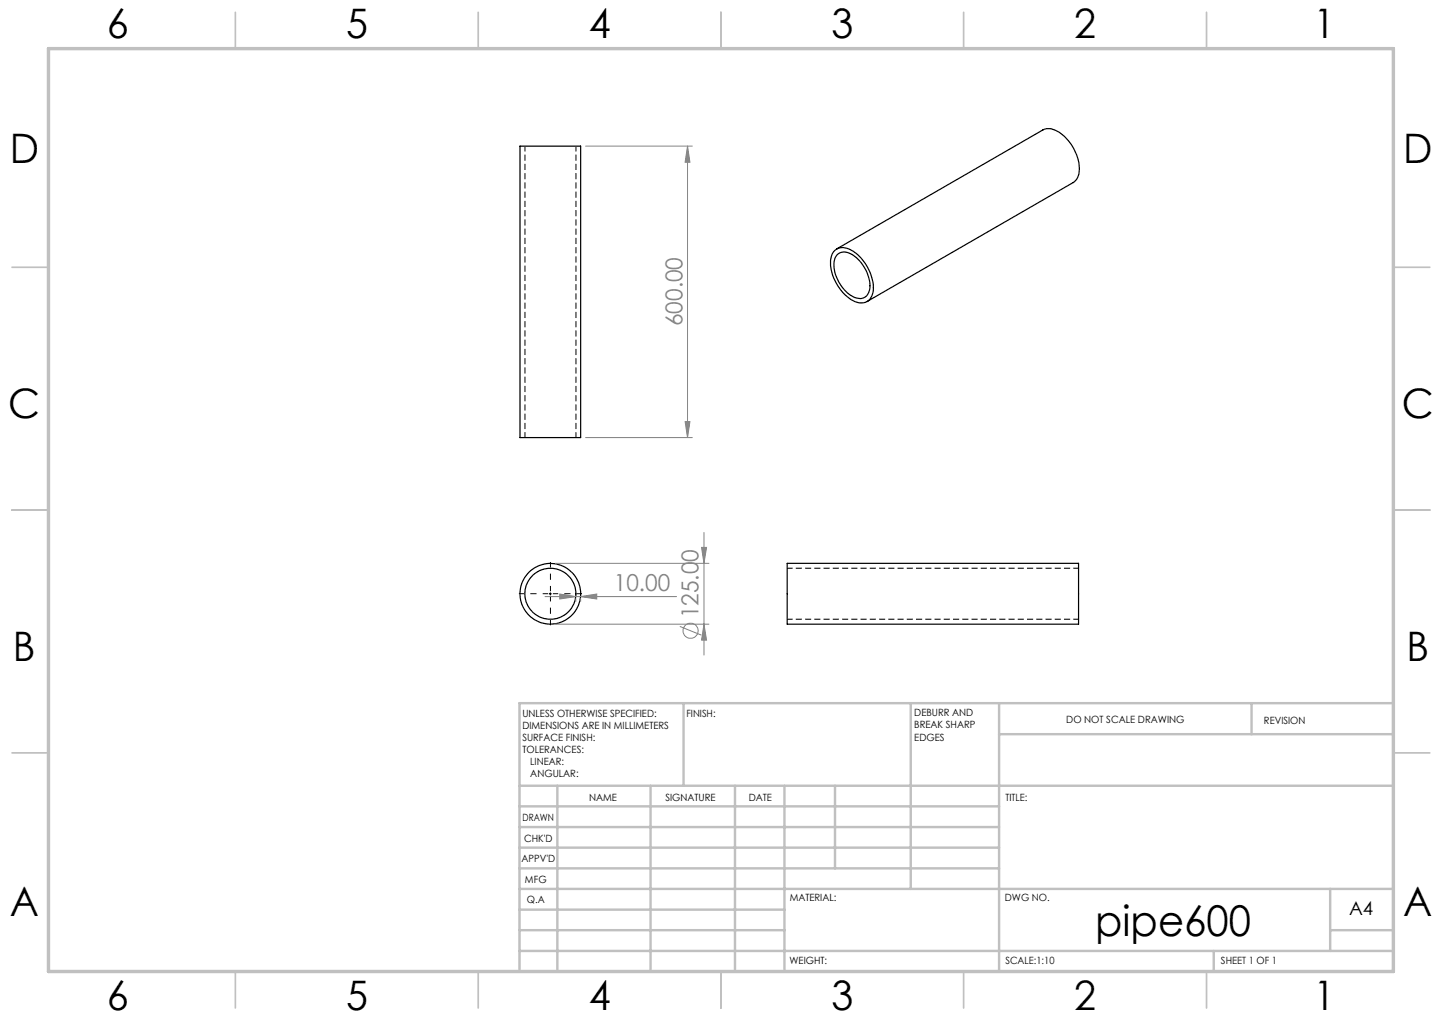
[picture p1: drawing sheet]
<svg xmlns="http://www.w3.org/2000/svg" width="297mm" height="210mm" viewBox="0 0 297 210" stroke-linecap="round" stroke-linejoin="round" font-family="sans-serif">
<g fill="none" stroke="#000" stroke-width=".25">
<path d="M107.1 30.1h12.5v60h-12.5zM171.7 51.8a2.91 2.91 0 0 1 4-.1 9.5 9.5 0 0 1 4.1 8.6 2.54 2.54 0 0 1-4.1 1.6 9.4 9.4 0 0 1-4.6-8.7l.3-.9zM172.3 51.3l42.5-24.5a3.3 3.3 0 0 1 3.7 .7 9.5 9.5 0 0 1 3.7 8.3 2.58 2.58 0 0 1-1.2 1.8l-42.4 24.5M172.5 52.3a2.59 2.59 0 0 1 3.3 .3 7.8 7.8 0 0 1 3.3 7.2 2.11 2.11 0 0 1-3.3 1.3 7.7 7.7 0 0 1-3.9-7.8zM162.1 116h60v12.5h-60z"/>
<circle cx="113.3" cy="122.3" r="6.2"/>
<circle cx="113.4" cy="122.2" r="5.2"/>
</g>
<path d="M108.1 30.1v60M118.6 90.1v-60M222.2 117h-60M162.2 127.5h60" fill="none" stroke="#000" stroke-width=".21" stroke-dasharray="1.3 .6" stroke-dashoffset=".2" stroke-linecap="butt"/>
<g fill="none" stroke="#808080" stroke-width=".21">
<path d="M120.6 30.1h22M141.6 30.1l.5 3.3h-1zM141.6 30.1v60M120.6 90.1h22M141.1 86.8h1l-.5 3.3zM114.4 116h31.6M144.5 112.7h1l-.5 3.3zM145 109.6v25.3M112.3 122.8h27M114.4 128.5h31.6M115.3 122.3l3.3 .5-3.3 .5zM118.6 123.3v.5"/>
<path d="M119.6 122.8l3.3-.5v1zM119.6 123.3v.5M140 129l4.5 1.8M145 128.5l.5 3.3h-1z"/>
<circle cx="142.2" cy="129.9" r="1.55"/>
</g>
<path d="M112.9 122.2h-6M113.4 121.7v-6M113.4 122.7v6M113.9 122.2h6" fill="none" stroke="#000" stroke-width=".21" stroke-dasharray="15.2 1.3 1.3 1.3" stroke-dashoffset="14.1" stroke-linecap="butt"/>
<path d="M113.1 122.3h.5M113.3 122v.5" fill="none" stroke="#000" stroke-width=".21"/>
<g fill="none" stroke="#c0c0c0" stroke-width=".35">
<path d="M48.5 2.5v7.5M98.5 2.5v7.5M148.5 2.5v7.5M198.5 2.5v7.5M248.5 2.5v7.5M2.5 55h7.5M287 55h7.5M2.5 105h7.5M287 105h7.5M2.5 155h7.5M287 155h7.5M48.5 200v7.5"/>
<path d="M98.5 200v7.5M148.5 200v7.5M198.5 200v7.5M248.5 200v7.5"/>
</g>
<g fill="none" stroke="#c0c0c0" stroke-width=".5">
<path d="M140.8 144.8v17M187.6 144.8v38.2M205.8 144.8v55.2M205.8 151.2h81.2M257.8 144.8v6.4M287 144.8h-180v55.2M107 161.8h180M107 178.8h98.8M107 174.5h98.8M107 170.3h98.8M107 166h98.8M114.8 161.8v38.2"/>
<path d="M134 161.8v38.2M151.4 161.8v38.2M161.6 161.8v38.2M172 161.8v17M107 195.8h180M107 191.5h54.6M107 187.3h54.6M107 183h180M250 195.8v4.2M274 191.5h13M274 183v12.8"/>
</g>
<path d="M10 10h277v190h-277z" fill="none" stroke="#c0c0c0" stroke-width=".7"/>
<g fill="#808080">
<path d="M115.3 122.3l3.3 .5-3.3 .5zM119.6 122.8l3.3-.5v1z"/>
<path d="M141.1 86.8h1l-.5 3.3zM141.6 30.1l.5 3.3h-1z"/>
<path d="M144.5 112.7h1l-.5 3.3zM145 128.5l.5 3.3h-1z"/>
</g>
<text font-size="8.7" x="225.6" y="192.6">pipe600</text>
<g font-size="8.4">
<text x="22" y="7.9">6</text>
<text x="71.3" y="7.9">5</text>
<text x="121.3" y="7.9">4</text>
<text x="171.3" y="7.9">3</text>
<text x="221.3" y="7.9">2</text>
<text x="270.5" y="7.9">1</text>
<text x="2" y="33.5">D</text>
<text x="289" y="33.5">D</text>
<text x="1.7" y="86">C</text>
<text x="288.7" y="86">C</text>
<text x="2.7" y="136">B</text>
<text x="289.7" y="136">B</text>
<text x="2" y="188.5">A</text>
<text x="289" y="188.5">A</text>
<text x="22" y="207.9">6</text>
<text x="71.3" y="207.9">5</text>
<text x="121.3" y="207.9">4</text>
<text x="171.3" y="207.9">3</text>
<text x="221.3" y="207.9">2</text>
<text x="270.5" y="207.9">1</text>
</g>
<g font-size="4.8" fill="#808080">
<text x="140.5" y="67.1" transform="rotate(-90 140.5 67.1)">600.00</text>
<text x="126.4" y="121.7">10.00</text>
<text x="143.9" y="127.3" transform="rotate(-90 143.9 127.3)">125.00</text>
</g>
<text font-size="3.9" x="277.9" y="188.5">A4</text>
<g font-size="2.1">
<text x="107.6" y="147.6">UNLESS OTHERWISE SPECIFIED:</text>
<text x="141.4" y="147.5">FINISH:</text>
<text x="188.3" y="147.5">DEBURR AND</text>
<text x="188.3" y="150">BREAK SHARP</text>
<text x="219.6" y="148.9">DO NOT SCALE DRAWING</text>
<text x="260.3" y="149.1">REVISION</text>
<text x="107.6" y="150.1">DIMENSIONS ARE IN MILLIMETERS</text>
<text x="107.6" y="152.5">SURFACE FINISH:</text>
<text x="107.6" y="155">TOLERANCES:</text>
<text x="188.3" y="152.5">EDGES</text>
<text x="109.2" y="157.5">LINEAR:</text>
<text x="109.2" y="160">ANGULAR:</text>
<text x="121.3" y="165">NAME</text>
<text x="137" y="164.9">SIGNATURE</text>
<text x="154.2" y="164.9">DATE</text>
<text x="207.1" y="164.9">TITLE:</text>
<text x="107.6" y="169.1">DRAWN</text>
<text x="107.9" y="173.3">CHK'D</text>
<text x="107.4" y="177.4">APPV'D</text>
<text x="108.1" y="181.8">MFG</text>
<text x="108.5" y="186">Q.A</text>
<text x="162.6" y="185.5">MATERIAL:</text>
<text x="207" y="185.5">DWG NO.</text>
<text x="162.6" y="198.5">WEIGHT:</text>
<text x="207.1" y="198.6">SCALE:1:10</text>
<text x="251.5" y="198.6">SHEET 1 OF 1</text>
</g>
</svg>
